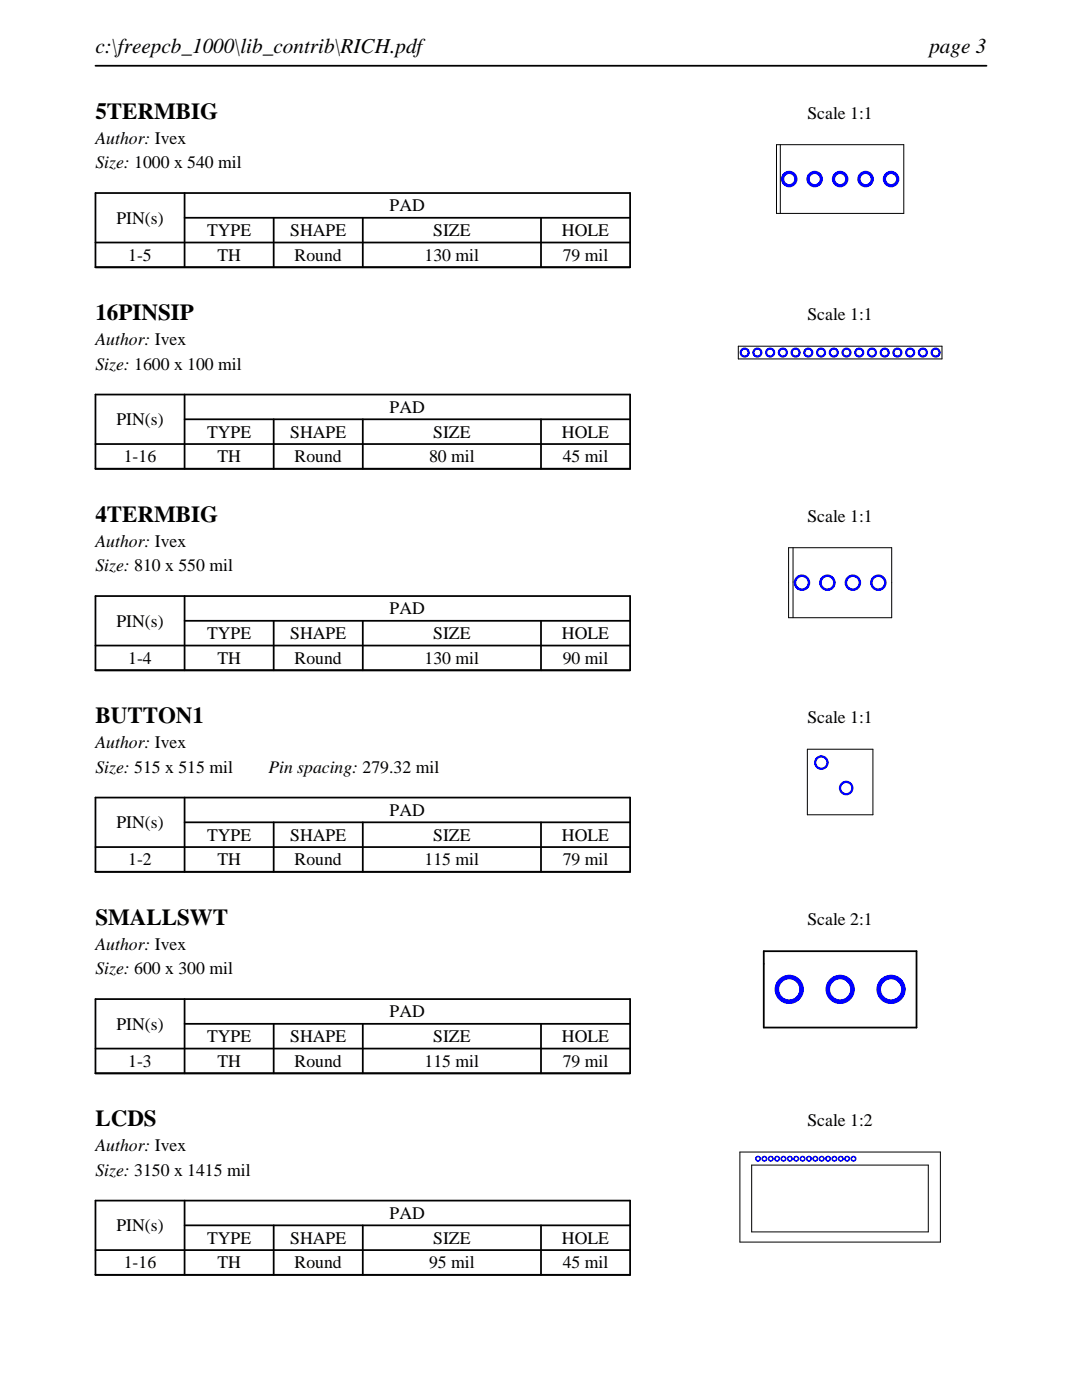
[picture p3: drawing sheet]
<svg xmlns="http://www.w3.org/2000/svg" width="216mm" height="279mm" viewBox="0 0 216 279" stroke-linecap="round" stroke-linejoin="round" font-family="sans-serif">
<path d="M19 13.1h177.8M19 38.5h106.7v14.8h-106.7zM36.8 38.5v14.8M19 48.4h106.7M36.8 43.5h88.9M54.6 43.5v9.8M72.4 43.5v9.8M107.9 43.5v9.8" fill="none" stroke="#000" stroke-width=".35"/>
<path d="M154.9 28.9v13.7zM154.9 28.9h25.4zM155.7 28.9v13.7zM180.3 28.9v13.7zM154.9 42.6h25.4z" fill="none" stroke="#000" stroke-width=".2"/>
<g fill="#00f">
<path d="M155.8 35.7a1.65 1.65 0 0 0 3.3 0 1.65 1.65 0 0 0-3.3 0zM156.5 35.7a1 1 0 0 1 2 0 1 1 0 0 1-2 0z"/>
<path d="M160.9 35.7a1.65 1.65 0 0 0 3.3 0 1.65 1.65 0 0 0-3.3 0zM161.6 35.7a1 1 0 0 1 2 0 1 1 0 0 1-2 0z"/>
<path d="M166 35.7a1.65 1.65 0 0 0 3.3 0 1.65 1.65 0 0 0-3.3 0zM166.6 35.7a1 1 0 0 1 2 0 1 1 0 0 1-2 0z"/>
<path d="M171.1 35.7a1.65 1.65 0 0 0 3.3 0 1.65 1.65 0 0 0-3.3 0zM171.7 35.7a1 1 0 0 1 2 0 1 1 0 0 1-2 0z"/>
<path d="M176.1 35.7a1.7 1.7 0 0 0 3.4 0 1.7 1.7 0 0 0-3.4 0zM176.8 35.7a1 1 0 0 1 2 0 1 1 0 0 1-2 0z"/>
</g>
<path d="M19 78.7h106.7v14.9h-106.7zM36.8 78.7v14.9M19 88.6h106.7M36.8 83.7h88.9M54.6 83.7v9.9M72.4 83.7v9.9M107.9 83.7v9.9" fill="none" stroke="#000" stroke-width=".35"/>
<path d="M147.3 69.1v2.5zM147.3 71.6h40.7zM147.3 69.1h40.7zM188 69.1v2.5z" fill="none" stroke="#000" stroke-width=".2"/>
<g fill="#00f">
<path d="M147.6 70.4a1.02 1.02 0 0 0 2 0 1.02 1.02 0 0 0-2 0zM148 70.4a.6 .6 0 0 1 1.2 0 .6 .6 0 0 1-1.2 0z"/>
<path d="M150.1 70.4a1.02 1.02 0 0 0 2 0 1.02 1.02 0 0 0-2 0zM150.6 70.4a.57 .57 0 0 1 1.1 0 .57 .57 0 0 1-1.1 0z"/>
<path d="M152.7 70.4a1.02 1.02 0 0 0 2 0 1.02 1.02 0 0 0-2 0zM153.1 70.4a.57 .57 0 0 1 1.1 0 .57 .57 0 0 1-1.1 0z"/>
<path d="M155.2 70.4a1.02 1.02 0 0 0 2 0 1.02 1.02 0 0 0-2 0zM155.6 70.4a.6 .6 0 0 1 1.2 0 .6 .6 0 0 1-1.2 0z"/>
<path d="M157.7 70.4a1.05 1.05 0 0 0 2.1 0 1.05 1.05 0 0 0-2.1 0zM158.2 70.4a.57 .57 0 0 1 1.1 0 .57 .57 0 0 1-1.1 0z"/>
<path d="M160.3 70.4a1.02 1.02 0 0 0 2 0 1.02 1.02 0 0 0-2 0zM160.7 70.4a.6 .6 0 0 1 1.2 0 .6 .6 0 0 1-1.2 0z"/>
<path d="M162.8 70.4a1.02 1.02 0 0 0 2 0 1.02 1.02 0 0 0-2 0zM163.3 70.4a.57 .57 0 0 1 1.1 0 .57 .57 0 0 1-1.1 0z"/>
<path d="M165.4 70.4a1.02 1.02 0 0 0 2 0 1.02 1.02 0 0 0-2 0zM165.8 70.4a.57 .57 0 0 1 1.1 0 .57 .57 0 0 1-1.1 0z"/>
<path d="M167.9 70.4a1.02 1.02 0 0 0 2 0 1.02 1.02 0 0 0-2 0zM168.3 70.4a.6 .6 0 0 1 1.2 0 .6 .6 0 0 1-1.2 0z"/>
<path d="M170.4 70.4a1.05 1.05 0 0 0 2.1 0 1.05 1.05 0 0 0-2.1 0zM170.9 70.4a.57 .57 0 0 1 1.1 0 .57 .57 0 0 1-1.1 0z"/>
<path d="M173 70.4a1.02 1.02 0 0 0 2 0 1.02 1.02 0 0 0-2 0zM173.4 70.4a.6 .6 0 0 1 1.2 0 .6 .6 0 0 1-1.2 0z"/>
<path d="M175.5 70.4a1.02 1.02 0 0 0 2 0 1.02 1.02 0 0 0-2 0zM176 70.4a.57 .57 0 0 1 1.1 0 .57 .57 0 0 1-1.1 0z"/>
<path d="M178.1 70.4a1.02 1.02 0 0 0 2 0 1.02 1.02 0 0 0-2 0zM178.5 70.4a.57 .57 0 0 1 1.1 0 .57 .57 0 0 1-1.1 0z"/>
<path d="M180.6 70.4a1.02 1.02 0 0 0 2 0 1.02 1.02 0 0 0-2 0zM181 70.4a.6 .6 0 0 1 1.2 0 .6 .6 0 0 1-1.2 0z"/>
<path d="M183.1 70.4a1.05 1.05 0 0 0 2.1 0 1.05 1.05 0 0 0-2.1 0zM183.6 70.4a.57 .57 0 0 1 1.1 0 .57 .57 0 0 1-1.1 0z"/>
<path d="M185.7 70.4a1.02 1.02 0 0 0 2 0 1.02 1.02 0 0 0-2 0zM186.1 70.4a.6 .6 0 0 1 1.2 0 .6 .6 0 0 1-1.2 0z"/>
</g>
<path d="M19 119h106.7v14.8h-106.7zM36.8 119v14.8M19 128.8h106.7M36.8 123.9h88.9M54.6 123.9v9.9M72.4 123.9v9.9M107.9 123.9v9.9" fill="none" stroke="#000" stroke-width=".35"/>
<path d="M157.4 109.3v7zM157.4 116.3v7zM157.4 109.3h20.5zM158.2 116.2v7.1zM158.2 109.3v6.9zM177.9 109.3v7zM177.9 116.3v7zM157.4 123.3h20.5z" fill="none" stroke="#000" stroke-width=".2"/>
<g fill="#00f">
<path d="M158.4 116.3a1.65 1.65 0 0 0 3.3 0 1.65 1.65 0 0 0-3.3 0zM158.9 116.3a1.15 1.15 0 0 1 2.3 0 1.15 1.15 0 0 1-2.3 0z"/>
<path d="M163.4 116.3a1.7 1.7 0 0 0 3.4 0 1.7 1.7 0 0 0-3.4 0zM164 116.3a1.14 1.14 0 0 1 2.2 0 1.14 1.14 0 0 1-2.2 0z"/>
<path d="M168.5 116.3a1.65 1.65 0 0 0 3.3 0 1.65 1.65 0 0 0-3.3 0zM169 116.3a1.15 1.15 0 0 1 2.3 0 1.15 1.15 0 0 1-2.3 0z"/>
<path d="M173.6 116.3a1.65 1.65 0 0 0 3.3 0 1.65 1.65 0 0 0-3.3 0zM174.1 116.3a1.15 1.15 0 0 1 2.3 0 1.15 1.15 0 0 1-2.3 0z"/>
</g>
<path d="M19 159.2h106.7v14.8h-106.7zM36.8 159.2v14.8M19 169.1h106.7M36.8 164.1h88.9M54.6 164.1v9.9M72.4 164.1v9.9M107.9 164.1v9.9" fill="none" stroke="#000" stroke-width=".35"/>
<path d="M161.1 149.5v13.1zM161.1 149.5h13.1zM174.2 149.5v13.1zM161.1 162.6h13.1z" fill="none" stroke="#000" stroke-width=".2"/>
<g fill="#00f">
<path d="M162.4 152.2a1.5 1.5 0 0 0 3 0 1.5 1.5 0 0 0-3 0zM162.9 152.2a1 1 0 0 1 2 0 1 1 0 0 1-2 0z"/>
<path d="M167.4 157.3a1.46 1.46 0 0 0 2.9 0 1.46 1.46 0 0 0-2.9 0zM167.8 157.3a1 1 0 0 1 2 0 1 1 0 0 1-2 0z"/>
</g>
<path d="M19 199.4h106.7v14.8h-106.7zM36.8 199.4v14.8M19 209.3h106.7M36.8 204.3h88.9M54.6 204.3v9.9M72.4 204.3v9.9M107.9 204.3v9.9" fill="none" stroke="#000" stroke-width=".35"/>
<path d="M152.4 192.4v12.7zM152.4 189.8h30.5zM152.4 189.8v2.6zM182.9 189.8v15.3zM152.4 205.1h30.5z" fill="none" stroke="#000" stroke-width=".36"/>
<g fill="#00f">
<path d="M174.9 197.5a2.92 2.92 0 0 0 5.8 0 2.92 2.92 0 0 0-5.8 0zM175.8 197.5a2.01 2.01 0 0 1 4 0 2.01 2.01 0 0 1-4 0z"/>
<path d="M164.7 197.5a2.95 2.95 0 0 0 5.9 0 2.95 2.95 0 0 0-5.9 0zM165.6 197.5a2.01 2.01 0 0 1 4 0 2.01 2.01 0 0 1-4 0z"/>
<path d="M154.6 197.5a2.92 2.92 0 0 0 5.8 0 2.92 2.92 0 0 0-5.8 0zM155.5 197.5a2.01 2.01 0 0 1 4 0 2.01 2.01 0 0 1-4 0z"/>
</g>
<path d="M19 239.6h106.7v14.8h-106.7zM36.8 239.6v14.8M19 249.5h106.7M36.8 244.5h88.9M54.6 244.5v9.9M72.4 244.5v9.9M107.9 244.5v9.9" fill="none" stroke="#000" stroke-width=".35"/>
<path d="M147.6 229.9v18zM147.6 229.9h40zM150 232.5h35.2zM150 232.5v13.4zM185.2 232.5v13.4zM187.6 229.9v18zM147.6 247.9h40zM150 245.9h35.2z" fill="none" stroke="#000" stroke-width=".2"/>
<g fill="#00f">
<path d="M169.7 231.2a.6 .6 0 0 0 1.2 0 .6 .6 0 0 0-1.2 0zM170 231.2a.3 .3 0 0 1 .6 0 .3 .3 0 0 1-.6 0z"/>
<path d="M168.4 231.2a.6 .6 0 0 0 1.2 0 .6 .6 0 0 0-1.2 0zM168.8 231.2a.29 .29 0 0 1 .5 0 .29 .29 0 0 1-.5 0z"/>
<path d="M167.2 231.2a.6 .6 0 0 0 1.2 0 .6 .6 0 0 0-1.2 0zM167.5 231.2a.3 .3 0 0 1 .6 0 .3 .3 0 0 1-.6 0z"/>
<path d="M165.9 231.2a.6 .6 0 0 0 1.2 0 .6 .6 0 0 0-1.2 0zM166.2 231.2a.3 .3 0 0 1 .6 0 .3 .3 0 0 1-.6 0z"/>
<path d="M164.6 231.2a.6 .6 0 0 0 1.2 0 .6 .6 0 0 0-1.2 0zM164.9 231.2a.3 .3 0 0 1 .6 0 .3 .3 0 0 1-.6 0z"/>
<path d="M163.4 231.2a.6 .6 0 0 0 1.2 0 .6 .6 0 0 0-1.2 0zM163.7 231.2a.29 .29 0 0 1 .5 0 .29 .29 0 0 1-.5 0z"/>
<path d="M162.1 231.2a.6 .6 0 0 0 1.2 0 .6 .6 0 0 0-1.2 0zM162.4 231.2a.3 .3 0 0 1 .6 0 .3 .3 0 0 1-.6 0z"/>
<path d="M160.8 231.2a.6 .6 0 0 0 1.2 0 .6 .6 0 0 0-1.2 0zM161.1 231.2a.3 .3 0 0 1 .6 0 .3 .3 0 0 1-.6 0z"/>
<path d="M159.5 231.2a.65 .65 0 0 0 1.3 0 .65 .65 0 0 0-1.3 0zM159.9 231.2a.29 .29 0 0 1 .5 0 .29 .29 0 0 1-.5 0z"/>
<path d="M158.3 231.2a.6 .6 0 0 0 1.2 0 .6 .6 0 0 0-1.2 0zM158.6 231.2a.3 .3 0 0 1 .6 0 .3 .3 0 0 1-.6 0z"/>
<path d="M157 231.2a.6 .6 0 0 0 1.2 0 .6 .6 0 0 0-1.2 0zM157.3 231.2a.3 .3 0 0 1 .6 0 .3 .3 0 0 1-.6 0z"/>
<path d="M155.7 231.2a.6 .6 0 0 0 1.2 0 .6 .6 0 0 0-1.2 0zM156.1 231.2a.29 .29 0 0 1 .5 0 .29 .29 0 0 1-.5 0z"/>
<path d="M154.5 231.2a.6 .6 0 0 0 1.2 0 .6 .6 0 0 0-1.2 0zM154.8 231.2a.3 .3 0 0 1 .6 0 .3 .3 0 0 1-.6 0z"/>
<path d="M153.2 231.2a.6 .6 0 0 0 1.2 0 .6 .6 0 0 0-1.2 0zM153.5 231.2a.3 .3 0 0 1 .6 0 .3 .3 0 0 1-.6 0z"/>
<path d="M151.9 231.2a.6 .6 0 0 0 1.2 0 .6 .6 0 0 0-1.2 0zM152.2 231.2a.3 .3 0 0 1 .6 0 .3 .3 0 0 1-.6 0z"/>
<path d="M150.7 231.2a.6 .6 0 0 0 1.2 0 .6 .6 0 0 0-1.2 0zM151 231.2a.29 .29 0 0 1 .5 0 .29 .29 0 0 1-.5 0z"/>
</g>
<g font-size="4.6">
<text x="19" y="23.7">5TERMBIG</text>
<text x="19" y="63.9">16PINSIP</text>
<text x="19" y="104.1">4TERMBIG</text>
<text x="19" y="144.4">BUTTON1</text>
<text x="19" y="184.6">SMALLSWT</text>
<text x="19" y="224.8">LCDS</text>
</g>
<g font-size="4.2">
<text x="19" y="10.6">c:\freepcb_1000\lib_contrib\RICH.pdf</text>
<text x="185.4" y="10.6">page 3</text>
</g>
<g font-size="3.5">
<text x="161.1" y="23.7">Scale 1:1</text>
<text x="19" y="28.6">Author: Ivex</text>
<text x="19" y="33.6">Size: 1000 x 540 mil</text>
<text x="23.2" y="44.6">PIN(s)</text>
<text x="41.3" y="47.1">TYPE</text>
<text x="57.9" y="47.1">SHAPE</text>
<text x="77.8" y="42.2">PAD</text>
<text x="86.4" y="47.1">SIZE</text>
<text x="112.1" y="47.1">HOLE</text>
<text x="25.6" y="52.1">1-5</text>
<text x="43.4" y="52.1">TH</text>
<text x="58.8" y="52.1">Round</text>
<text x="84.7" y="52.1">130 mil</text>
<text x="112.3" y="52.1">79 mil</text>
<text x="161.1" y="63.9">Scale 1:1</text>
<text x="19" y="68.9">Author: Ivex</text>
<text x="19" y="73.8">Size: 1600 x 100 mil</text>
<text x="77.8" y="82.4">PAD</text>
<text x="23.2" y="84.8">PIN(s)</text>
<text x="41.3" y="87.3">TYPE</text>
<text x="57.9" y="87.3">SHAPE</text>
<text x="86.4" y="87.3">SIZE</text>
<text x="112.1" y="87.3">HOLE</text>
<text x="24.7" y="92.3">1-16</text>
<text x="43.4" y="92.3">TH</text>
<text x="58.8" y="92.3">Round</text>
<text x="85.6" y="92.3">80 mil</text>
<text x="112.3" y="92.3">45 mil</text>
<text x="161.1" y="104.1">Scale 1:1</text>
<text x="19" y="109.1">Author: Ivex</text>
<text x="19" y="114">Size: 810 x 550 mil</text>
<text x="23.2" y="125.1">PIN(s)</text>
<text x="77.8" y="122.6">PAD</text>
<text x="41.3" y="127.6">TYPE</text>
<text x="57.9" y="127.6">SHAPE</text>
<text x="86.4" y="127.6">SIZE</text>
<text x="112.1" y="127.6">HOLE</text>
<text x="25.6" y="132.5">1-4</text>
<text x="43.4" y="132.5">TH</text>
<text x="58.8" y="132.5">Round</text>
<text x="84.7" y="132.5">130 mil</text>
<text x="112.3" y="132.5">90 mil</text>
<text x="19" y="149.3">Author: Ivex</text>
<text x="161.1" y="144.4">Scale 1:1</text>
<text x="19" y="154.2">Size: 515 x 515 mil</text>
<text x="53.5" y="154.2">Pin spacing: 279.32 mil</text>
<text x="23.2" y="165.3">PIN(s)</text>
<text x="41.3" y="167.8">TYPE</text>
<text x="57.9" y="167.8">SHAPE</text>
<text x="77.8" y="162.8">PAD</text>
<text x="86.4" y="167.8">SIZE</text>
<text x="112.1" y="167.8">HOLE</text>
<text x="25.6" y="172.7">1-2</text>
<text x="43.4" y="172.7">TH</text>
<text x="58.8" y="172.7">Round</text>
<text x="84.7" y="172.7">115 mil</text>
<text x="112.3" y="172.7">79 mil</text>
<text x="161.1" y="184.6">Scale 2:1</text>
<text x="19" y="189.5">Author: Ivex</text>
<text x="19" y="194.5">Size: 600 x 300 mil</text>
<text x="77.8" y="203.1">PAD</text>
<text x="23.2" y="205.5">PIN(s)</text>
<text x="41.3" y="208">TYPE</text>
<text x="57.9" y="208">SHAPE</text>
<text x="86.4" y="208">SIZE</text>
<text x="112.1" y="208">HOLE</text>
<text x="25.6" y="212.9">1-3</text>
<text x="43.4" y="212.9">TH</text>
<text x="58.8" y="212.9">Round</text>
<text x="84.7" y="212.9">115 mil</text>
<text x="112.3" y="212.9">79 mil</text>
<text x="161.1" y="224.8">Scale 1:2</text>
<text x="19" y="229.7">Author: Ivex</text>
<text x="19" y="234.7">Size: 3150 x 1415 mil</text>
<text x="23.2" y="245.7">PIN(s)</text>
<text x="77.8" y="243.3">PAD</text>
<text x="41.3" y="248.2">TYPE</text>
<text x="57.9" y="248.2">SHAPE</text>
<text x="86.4" y="248.2">SIZE</text>
<text x="112.1" y="248.2">HOLE</text>
<text x="24.7" y="253.2">1-16</text>
<text x="43.4" y="253.2">TH</text>
<text x="58.8" y="253.2">Round</text>
<text x="85.6" y="253.2">95 mil</text>
<text x="112.3" y="253.2">45 mil</text>
</g>
</svg>
